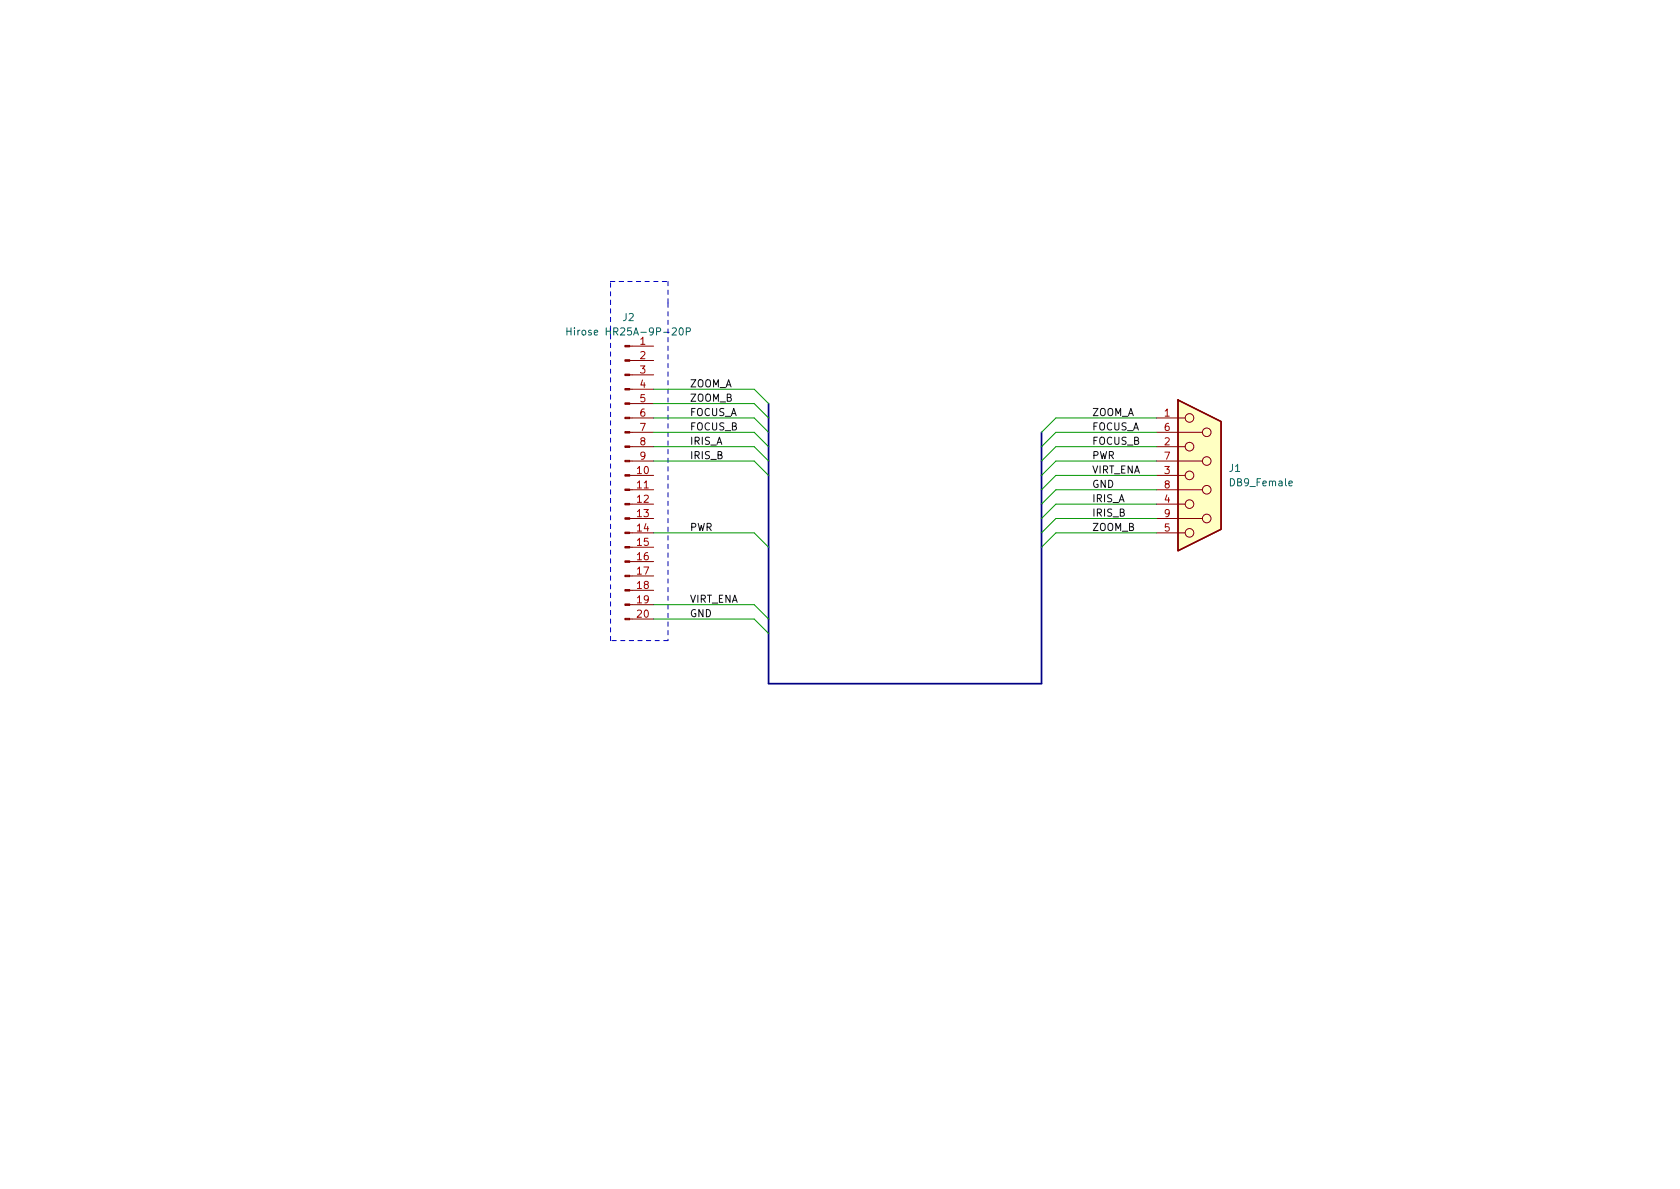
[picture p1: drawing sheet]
<svg xmlns="http://www.w3.org/2000/svg" width="297mm" height="210mm" viewBox="0 0 297 210" stroke-linecap="round" stroke-linejoin="round" font-family="sans-serif">
<g fill="none" stroke="#840000" stroke-width=".18">
<path d="M111.4 79h4.2M111.4 76.4h4.2M111.4 73.9h4.2M111.4 71.4h4.2M111.4 68.8h4.2M111.4 66.3h4.2M111.4 63.7h4.2M111.4 61.2h4.2M204.5 79h5M204.5 76.4h8.1M204.5 73.9h5M111.4 99.3h4.2"/>
<path d="M111.4 96.8h4.2M111.4 94.2h4.2M111.4 91.7h4.2M111.4 89.1h4.2M111.4 86.6h4.2M111.4 84.1h4.2M111.4 81.5h4.2M204.5 94.2h5M204.5 91.7h8.1M204.5 89.1h5M204.5 86.6h8.1M204.5 84.1h5"/>
<path d="M204.5 81.5h8.1M111.4 109.5h4.2M111.4 106.9h4.2M111.4 104.4h4.2M111.4 101.8h4.2"/>
<circle cx="210.3" cy="79" r=".76"/>
<circle cx="210.3" cy="73.9" r=".76"/>
<circle cx="213.4" cy="76.4" r=".76"/>
<circle cx="210.3" cy="89.1" r=".76"/>
<circle cx="210.3" cy="94.2" r=".76"/>
<circle cx="210.3" cy="84.1" r=".76"/>
<circle cx="213.4" cy="91.7" r=".76"/>
<circle cx="213.4" cy="81.5" r=".76"/>
<circle cx="213.4" cy="86.6" r=".76"/>
</g>
<g fill="#840000" stroke="#840000" stroke-width=".18">
<path d="M110.5 109.3h.9v.3h-.9z"/>
<path d="M110.5 106.8h.9v.3h-.9z"/>
<path d="M110.5 104.3h.9v.2h-.9z"/>
<path d="M110.5 101.7h.9v.3h-.9z"/>
<path d="M110.5 99.2h.9v.2h-.9z"/>
<path d="M110.5 96.6h.9v.3h-.9z"/>
<path d="M110.5 94.1h.9v.3h-.9z"/>
<path d="M110.5 91.6h.9v.2h-.9z"/>
<path d="M110.5 89h.9v.3h-.9z"/>
<path d="M110.5 86.5h.9v.2h-.9z"/>
<path d="M110.5 83.9h.9v.3h-.9z"/>
<path d="M110.5 81.4h.9v.3h-.9z"/>
<path d="M110.5 78.9h.9v.2h-.9z"/>
<path d="M110.5 76.3h.9v.3h-.9z"/>
<path d="M110.5 73.8h.9v.2h-.9z"/>
<path d="M110.5 71.2h.9v.3h-.9z"/>
<path d="M110.5 68.7h.9v.3h-.9z"/>
<path d="M110.5 66.2h.9v.2h-.9z"/>
<path d="M110.5 63.6h.9v.3h-.9z"/>
<path d="M110.5 61.1h.9v.2h-.9z"/>
</g>
<path d="M100.2 58v1.2M100.2 58.6h.8M101 58v1.2M120.2 58.1l.2-.1a.68 .68 0 0 1 .4 .6 .68 .68 0 0 1-.4 .6l-.2-.1-.1-.3zM121.3 58.6h.7l.1-.2-.1-.3-.7-.1v1.2" fill="none" stroke="#006464" stroke-width=".18"/>
<path d="M208.3 70.7l7.6 3.8v19.1l-7.6 3.8z" fill="#ffffc2" stroke="#ffffc2" stroke-width=".18"/>
<path d="M208.3 70.7l7.6 3.8v19.1l-7.6 3.8z" fill="none" stroke="#840000" stroke-width=".25"/>
<path d="M107.9 49.8h10.2M118.1 53.6v59.7M118.1 49.8v3.8M107.9 113.3v-63.5M118.1 113.3h-10.2" fill="none" stroke="#0000c2" stroke-width=".18" stroke-dasharray=".8 .8"/>
<path d="M135.9 71.4v49.5h48.2v-44.5" fill="none" stroke="#000084" stroke-width=".3"/>
<g fill="none" stroke="#009600" stroke-width=".18">
<path d="M115.6 68.8h17.7l2.6 2.6M115.6 76.4h17.7l2.6 2.6M115.6 79h17.7l2.6 2.5M115.6 71.4h17.7l2.6 2.5M115.6 73.9h17.7l2.6 2.5M204.5 76.4h-17.8l-2.6 2.6M204.5 79h-17.8l-2.6 2.5M204.5 73.9h-17.8l-2.6 2.5M115.6 94.2h17.7l2.6 2.6M115.6 81.5h17.7l2.6 2.6M204.5 94.2h-17.8l-2.6 2.6M204.5 84.1h-17.8l-2.6 2.5"/>
<path d="M204.5 81.5h-17.8l-2.6 2.6M204.5 89.1h-17.8l-2.6 2.6M204.5 91.7h-17.8l-2.6 2.5M204.5 86.6h-17.8l-2.6 2.5M115.6 106.9h17.7l2.6 2.6M115.6 109.5h17.7l2.6 2.5"/>
</g>
<g font-size="1.8" fill="#006464">
<text x="102" y="59.3">Hirose HR25A-9P-20P</text>
<text x="110.1" y="56.8">J2</text>
<text x="217.4" y="83.4">J1</text>
<text x="217.7" y="86">DB9_Female</text>
</g>
<g font-size="1.8" fill="#a90000">
<text x="113.2" y="61">1</text>
<text x="113.2" y="63.5">2</text>
<text x="113.2" y="66">3</text>
<text x="113.2" y="68.6">4</text>
<text x="113.2" y="71.1">5</text>
<text x="113.2" y="73.7">6</text>
<text x="113.2" y="76.2">7</text>
<text x="205.9" y="73.7">1</text>
<text x="205.9" y="76.2">6</text>
<text x="112.7" y="83.8">10</text>
<text x="113.2" y="78.7">8</text>
<text x="113.2" y="81.3">9</text>
<text x="205.9" y="78.7">2</text>
<text x="205.9" y="83.8">3</text>
<text x="205.9" y="81.3">7</text>
<text x="112.7" y="86.4">11</text>
<text x="112.7" y="88.9">12</text>
<text x="205.9" y="88.9">4</text>
<text x="205.9" y="86.4">8</text>
<text x="112.7" y="91.4">13</text>
<text x="112.7" y="94">14</text>
<text x="205.9" y="94">5</text>
<text x="205.9" y="91.4">9</text>
<text x="112.7" y="96.5">15</text>
<text x="112.7" y="99.1">16</text>
<text x="112.7" y="101.6">17</text>
<text x="112.7" y="104.1">18</text>
<text x="112.7" y="106.7">19</text>
<text x="112.7" y="109.2">20</text>
</g>
<g font-size="1.8" fill="#0f0f0f">
<text x="121.9" y="71">ZOOM_B</text>
<text x="121.9" y="68.5">ZOOM_A</text>
<text x="121.9" y="76.1">FOCUS_B</text>
<text x="121.9" y="73.6">FOCUS_A</text>
<text x="193" y="73.6">ZOOM_A</text>
<text x="193" y="76.1">FOCUS_A</text>
<text x="121.9" y="81.2">IRIS_B</text>
<text x="121.9" y="78.6">IRIS_A</text>
<text x="193" y="81.2">PWR</text>
<text x="193" y="78.6">FOCUS_B</text>
<text x="193" y="83.7">VIRT_ENA</text>
<text x="193" y="86.3">GND</text>
<text x="193" y="88.8">IRIS_A</text>
<text x="121.9" y="93.9">PWR</text>
<text x="193" y="91.3">IRIS_B</text>
<text x="193" y="93.9">ZOOM_B</text>
<text x="121.9" y="106.6">VIRT_ENA</text>
<text x="121.9" y="109.1">GND</text>
</g>
</svg>
